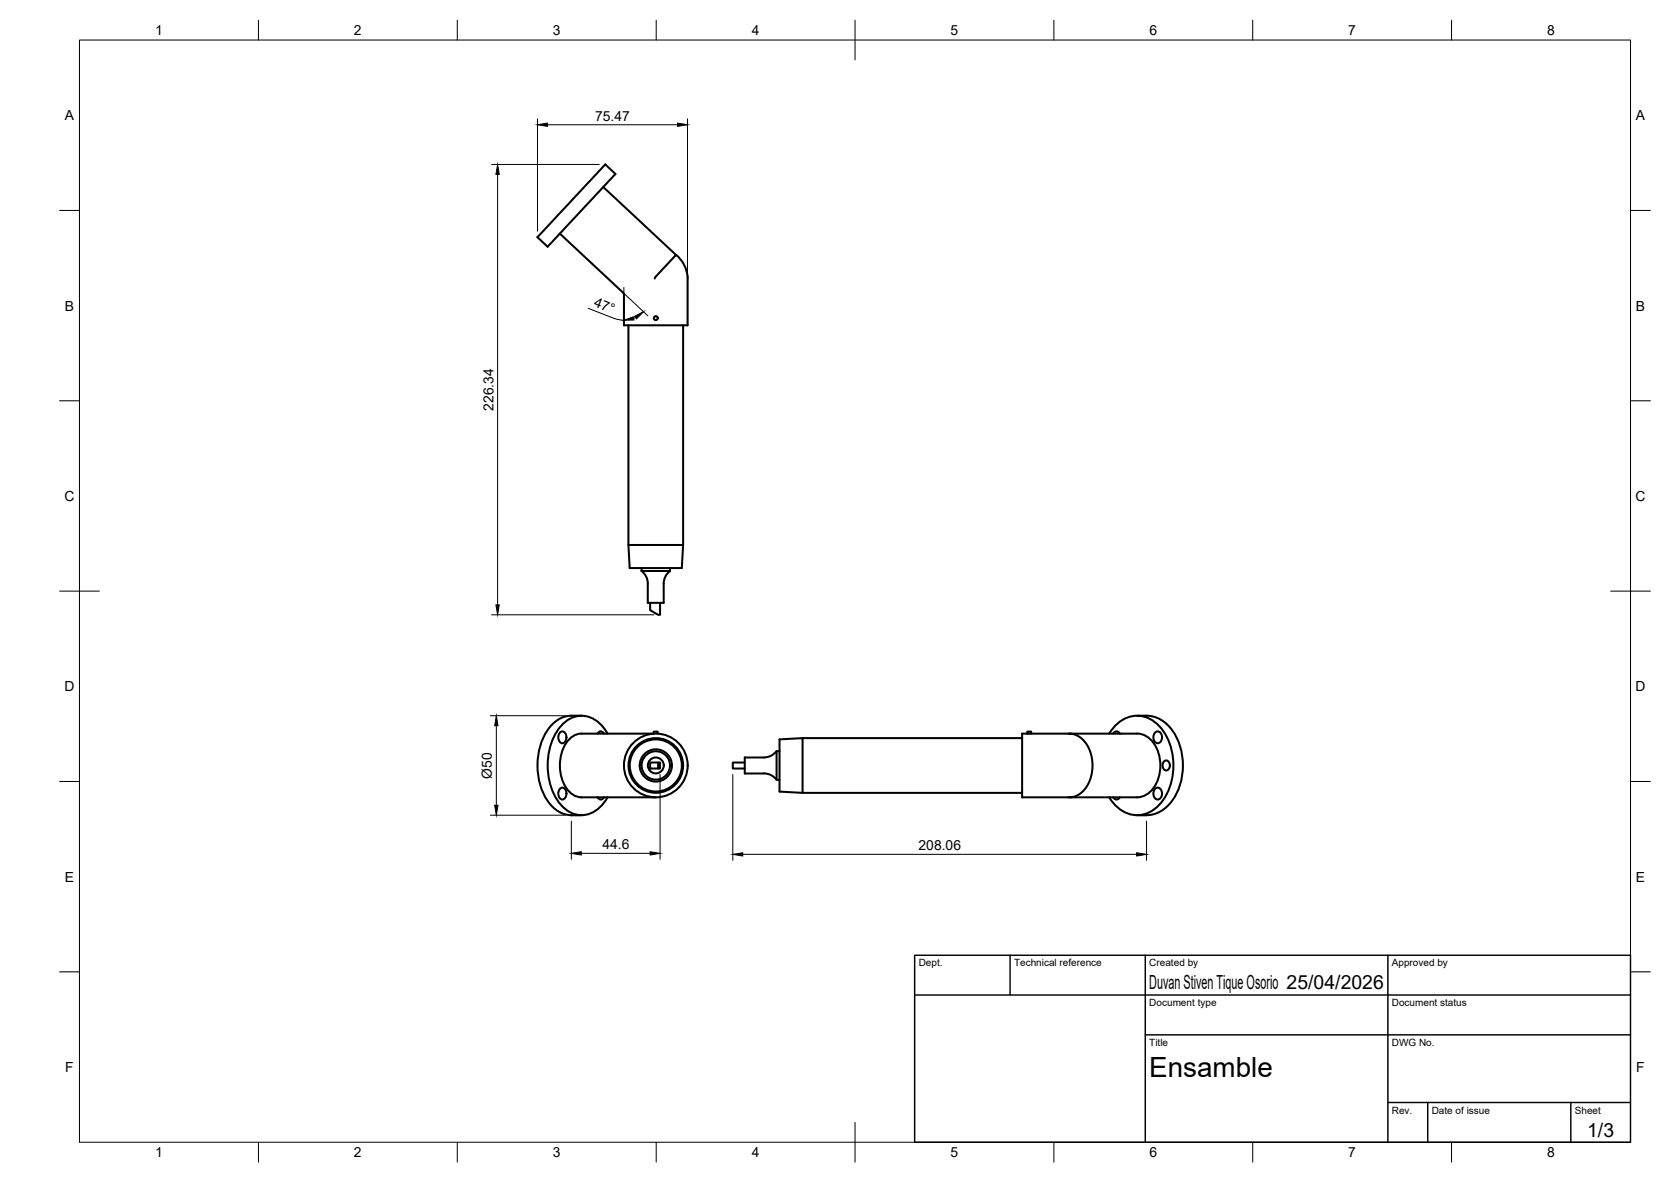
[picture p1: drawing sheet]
<svg xmlns="http://www.w3.org/2000/svg" width="420mm" height="297mm" viewBox="0 0 420 297" stroke-linecap="round" stroke-linejoin="round" font-family="sans-serif">
<!-- layer: Visible -->
<g fill="none" stroke="#000" stroke-width=".51">
<path d="M140.8 58.7l15.7 14.7M151.7 47l18.3 17.1M152.2 41.3l2.5 2.4-17 18.3-2.6-2.4zM156.6 73.4l.3 .7M170 64.1l-5.2 5.5-.2 .4M170 64a8.1 8.1 0 0 1 2.9 5.9M172.9 69.9v11.9h-16v-7.6M158 81.8v55.2M171.8 81.8v55.2M158 137h13.8l-.4 5.8h-13.1zM161.3 143.5h7.2M161.3 142.8v.7"/>
<path d="M161.3 143.5l1.2 1.4 .4 1.8M162.9 146.7v4.8h4v-4.8M163.5 151.5v1.8l2 1.2h.5v-3M168.5 143.5l-1.2 1.4-.4 1.8M168.5 142.8v.7M143.7 179.9h2.5M143.7 179.9a8.2 8.2 0 0 0-7 5.3 16.6 16.6 0 0 0 2.1 17.4 6.9 6.9 0 0 0 4.9 2.3M285.9 179.9a9.1 9.1 0 0 1 10.1 5.8 15.4 15.4 0 0 1-2.8 17.2 7.5 7.5 0 0 1-4.9 2h-2.4M140.8 198.2a.94 .94 0 0 1 1-.1 .94 .94 0 0 1 .6 .9 1.34 1.34 0 0 1-1.3 1.8 1.8 1.8 0 0 1-.3-2.6zM140.8 184.1a.94 .94 0 0 1 1-.2 .94 .94 0 0 1 .6 .9 1.34 1.34 0 0 1-1.3 1.9 1.8 1.8 0 0 1-.3-2.6zM150.2 184.4a.86 .86 0 0 1 .9-.6 .86 .86 0 0 1 .8 .6M152.8 184.4a7.6 7.6 0 0 0-7.6-4.4 9.8 9.8 0 0 0-6.8 7.4 16 16 0 0 0 3.3 15.6 6.4 6.4 0 0 0 9.7-.7l1.4-1.9"/>
<path d="M163.5 191.6h2v1.5h-2zM165.4 184.4v-.5h-1v.5l-18.2-.1a5.8 5.8 0 0 0-4.9 4.7 10.3 10.3 0 0 0 2 10.1 4.3 4.3 0 0 0 2.9 1.3h18.7M165.5 191.6h.5v1.5h-.5M187.3 191.6h-3v1.5h3M192.1 194.4l1.7 .4 1.4 1.1M195.2 188.8l-.8 .8-1.7 .7-5.4 .1v4h4.8M195.3 188.8v7.1M195.3 195.9h.7M195.3 188.8h.7M196 185.8l5.8-.3v13.7l-5.8-.3zM201.8 185.5h55.2M201.8 199.2h55.2"/>
<path d="M258.3 184.4h1M258.3 184.4h-1.3v16h28.9a6.1 6.1 0 0 0 5.3-4.7 9.5 9.5 0 0 0-2.8-10.6l-1.6-.7-.9-.1-26.6 .1M258.3 184.4v-.5h1v.5M268.9 184.3l.3 .1M269.2 184.4h.1M269.2 184.4l1.3 .3 .9 .4 1.5 1.5 1.3 2.5 .5 2.9-.4 3.3-1.1 2.4-.8 1-1 .9-.9 .5-1.3 .2M278.9 184.4a7.8 7.8 0 0 1 10.1-3.8 12.9 12.9 0 0 1 6 11.8 12.9 12.9 0 0 1-6 11.7 7.4 7.4 0 0 1-9.4-2.7l-.7-1M279.9 184.4a.93 .93 0 0 1 .8-.6 .93 .93 0 0 1 .9 .6M290.5 184.1a1.1 1.1 0 0 1 1.3-.1 1.1 1.1 0 0 1 .4 1.3 1.13 1.13 0 0 1-.5 1.2 1.13 1.13 0 0 1-1.2 0 1.85 1.85 0 0 1 0-2.4zM290.5 198.2a1.1 1.1 0 0 1 1.3 0 1.1 1.1 0 0 1 .4 1.2 1.13 1.13 0 0 1-.5 1.2 1.13 1.13 0 0 1-1.2 0 1.85 1.85 0 0 1 0-2.4zM292.7 191.3a1.03 1.03 0 0 1 1.3 .2 1.03 1.03 0 0 1 .1 1.3 .93 .93 0 0 1-1.1 .8 .93 .93 0 0 1-.7-1.2zM143.7 204.9h2.5"/>
<path d="M150.2 200.4a.86 .86 0 0 0 .9 .5 .86 .86 0 0 0 .8-.5M269.2 200.4h-.3M269.3 200.3h-.1M279.9 200.4a.93 .93 0 0 0 .8 .5 .93 .93 0 0 0 .9-.5"/>
<circle cx="164.9" cy="79.9" r=".5"/>
<circle cx="164.9" cy="192.4" r="8"/>
<circle cx="164.9" cy="192.4" r="6.9"/>
<circle cx="164.9" cy="192.4" r="6.6"/>
<circle cx="164.9" cy="192.4" r="3.6"/>
<circle cx="164.9" cy="192.4" r="2"/>
<circle cx="164.9" cy="192.4" r="4.1"/>
</g>
<!-- layer: BORDER -->
<g fill="none" stroke="#000" stroke-width=".25">
<path d="M20 10.1h390v276.9h-390zM65 5.1v5M115 5.1v5M165 5.1v5M215 5.1v10M265 5.1v5M315 5.1v5M365 5.1v5M15 52.9h5M410 52.9h5M15 100.7h5M410 100.7h5"/>
<path d="M15 148.6h10M405 148.6h10M15 196.4h5M410 196.4h5M15 244.2h5M410 244.2h5M65 287v5M115 287v5M165 287v5M215 282.1v9.9M265 287v5M315 287v5"/>
<path d="M365 287v5"/>
</g>
<!-- layer: TITLEBLOCK -->
<path d="M230 240.1h180v46.9h-180zM230 250h180M254 240.1v9.9M288 240.1v46.9M349 240.1v46.9M288 260.1h122M349 277.1h61M359 277.1v9.9M395 277.1v9.9" fill="none" stroke="#000" stroke-width=".36"/>
<!-- layer: FD_Dimensions -->
<g fill="none" stroke="#000" stroke-width=".25">
<path d="M135.1 29.9v28.2M137.6 31.4h32.8M172.9 29.9v38.5M123.6 41.3h27.1M125.1 43.8v108.2M147.9 77.5l6.5 2.5M154.4 80l2.5 .5M158 74.7l4.9 4.7M159.8 79.8l-.5 .2M123.6 154.5h40.9M123.3 179.9h18.9M124.8 182.4v20"/>
<path d="M166 194.6v21.3M184.3 194.6v21.6M123.3 204.9h18.9M143.7 206.4v9.5M146.2 214.4h17.3M186.8 214.7h99M288.3 206.4v9.8"/>
</g>
<path d="M135.1 31.4l2.5-.5v.9zM170.4 30.9l2.5 .5-2.5 .4zM125.1 41.3l.4 2.5h-.8zM159.6 79.5l2.2-1.2-1.8 1.8zM156.9 80.5l2.4-.9 .1 .8zM124.7 152h.8l-.4 2.5zM124.8 179.9l.4 2.5h-.8zM124.4 202.4h.8l-.4 2.5zM143.7 214.4l2.5-.4v.9zM163.5 214l2.5 .4-2.5 .5zM184.3 214.7l2.5-.4v.8zM285.8 214.3l2.5 .4-2.5 .4z" fill="#000" stroke="#000" stroke-width=".25"/>
<!-- layer: Edge Extensions -->
<path d="M156.5 73.4l1.5 1.3M156.9 72.2v2" fill="none" stroke="#000" stroke-width=".25"/>
<text font-size="7" x="289" y="270.6">Ensamble</text>
<g font-size="4.9">
<text x="289" y="248.5">Duvan Stiven Tique Osorio 25/04/2026</text>
<text x="399.1" y="285.7">1/3</text>
</g>
<g font-size="3.5">
<text x="39" y="8.8">1</text>
<text x="89" y="8.8">2</text>
<text x="139" y="8.8">3</text>
<text x="189" y="8.8">4</text>
<text x="239" y="8.8">5</text>
<text x="289" y="8.8">6</text>
<text x="339" y="8.8">7</text>
<text x="389" y="8.8">8</text>
<text x="16.3" y="30.2">A</text>
<text x="149.6" y="30.3">75.47</text>
<text x="411.3" y="30.2">A</text>
<text x="149.1" y="76.9" transform="rotate(21 149.1 76.9)">47°</text>
<text x="16.3" y="78">B</text>
<text x="411.3" y="78">B</text>
<text x="124.1" y="103.2" transform="rotate(-90 124.1 103.2)">226.34</text>
<text x="16.2" y="125.9">C</text>
<text x="411.2" y="125.9">C</text>
<text x="16.2" y="173.7">D</text>
<text x="411.2" y="173.7">D</text>
<text x="123.7" y="195.7" transform="rotate(-90 123.7 195.7)">Ø50</text>
<text x="151.5" y="213.4">44.6</text>
<text x="231" y="213.7">208.06</text>
<text x="16.3" y="221.6">E</text>
<text x="411.3" y="221.6">E</text>
<text x="16.4" y="269.4">F</text>
<text x="411.4" y="269.4">F</text>
<text x="39" y="290.8">1</text>
<text x="89" y="290.8">2</text>
<text x="139" y="290.8">3</text>
<text x="189" y="290.8">4</text>
<text x="239" y="290.8">5</text>
<text x="289" y="290.8">6</text>
<text x="339" y="290.8">7</text>
<text x="389" y="290.8">8</text>
</g>
<g font-size="2.5">
<text x="231" y="242.9">Dept.</text>
<text x="255" y="242.9">Technical reference</text>
<text x="289" y="242.9">Created by</text>
<text x="350" y="242.9">Approved by</text>
<text x="289" y="252.8">Document type</text>
<text x="350" y="252.8">Document status</text>
<text x="289" y="262.9">Title</text>
<text x="350" y="262.9">DWG No.</text>
<text x="350" y="279.9">Rev.</text>
<text x="360" y="279.9">Date of issue</text>
<text x="396" y="279.9">Sheet</text>
</g>
</svg>
